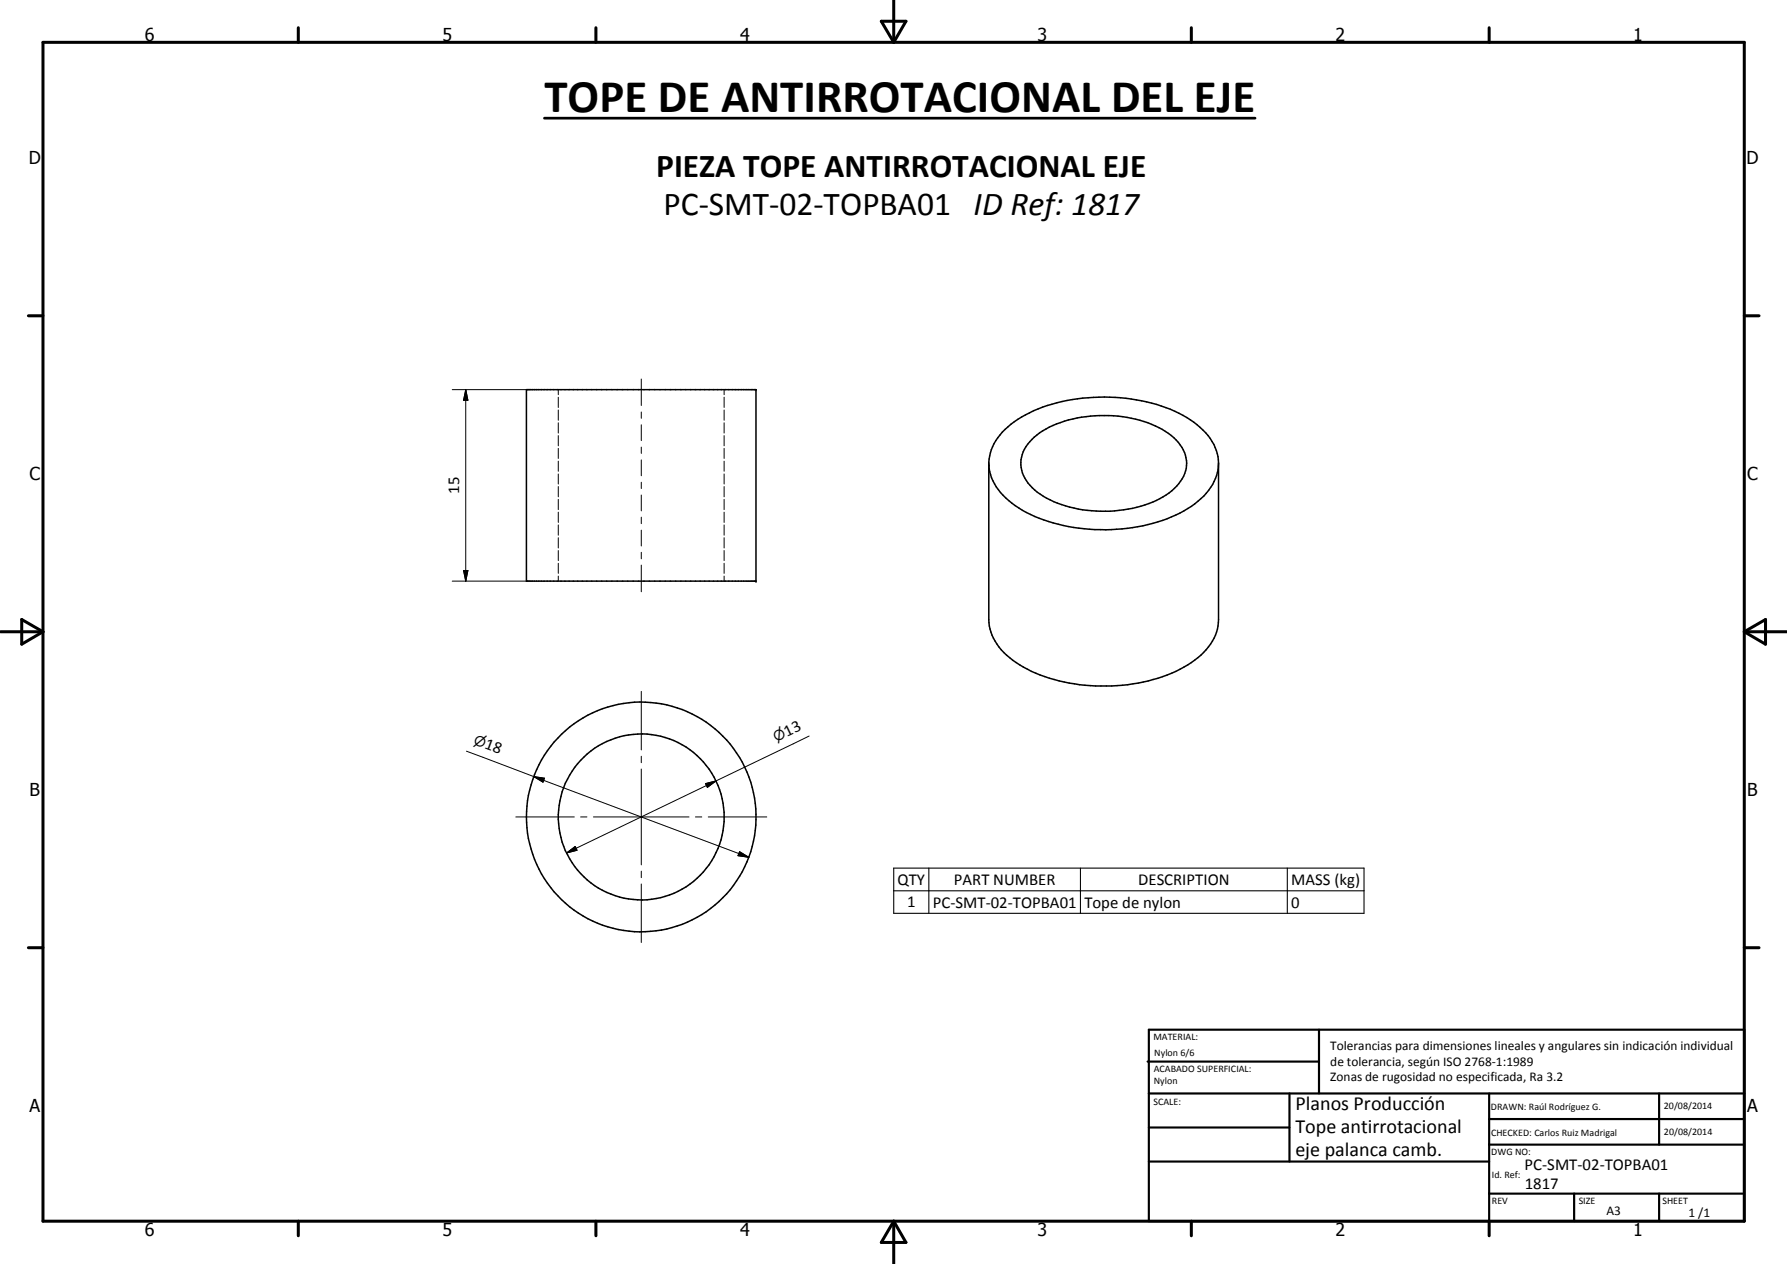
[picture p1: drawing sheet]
<svg xmlns="http://www.w3.org/2000/svg" width="420mm" height="297mm" viewBox="0 0 420 297" stroke-linecap="round" stroke-linejoin="round" font-family="sans-serif">
<g fill="none" stroke="#000" stroke-width=".35">
<path d="M123.8 91.6h53.9v45h-53.9zM232.5 108.9v36.7a12.7 12.7 0 0 0 6.4 10.1 36.1 36.1 0 0 0 18.7 5.5 42 42 0 0 0 17.9-3 18.8 18.8 0 0 0 10.3-8.9l.4-1.5 .3-2.2v-36.7M235.7 101.6a29.3 29.3 0 0 1 16.4-7.7 42.4 42.4 0 0 1 26.1 3.7 16.4 16.4 0 0 1 7.8 8.3 10.3 10.3 0 0 1-3.6 11.3 29.9 29.9 0 0 1-16.1 6.8 41.6 41.6 0 0 1-25.9-4.1 15.5 15.5 0 0 1-7.7-9.1 10.5 10.5 0 0 1 3-9.2zM242.6 103.3a22.4 22.4 0 0 1 13.8-5.5 27.5 27.5 0 0 1 19 4.6 7.8 7.8 0 0 1 3.1 8.9 13.4 13.4 0 0 1-8.3 7 30.9 30.9 0 0 1-24.9-1.7 9.7 9.7 0 0 1-5.3-7.3 7.7 7.7 0 0 1 2.6-6z"/>
<circle cx="150.8" cy="192" r="27"/>
<circle cx="150.8" cy="192" r="19.5"/>
</g>
<g fill="#000">
<circle cx="177.7" cy="91.6" r=".18"/>
<circle cx="177.7" cy="136.6" r=".18"/>
</g>
<g fill="none" stroke="#000" stroke-width=".24">
<path d="M106.3 91.6h17.5M109.5 91.6l.5 2.5h-1zM109.5 91.6v45M131.3 91.6v1.2M131.3 93.3v2.5M131.3 96.4v2.4M131.3 99.4v2.4M150.8 89.1v6.2M150.8 96.8v1.5M150.8 99.8v3.7M170.3 91.6v1.2M170.3 93.3v2.5"/>
<path d="M170.3 96.4v2.4M170.3 99.4v2.4M131.3 102.4v2.4M131.3 105.4v2.3M131.3 108.4v2.3M131.3 111.4v2.3M131.3 114.3v2.5M131.3 117.3v2.5M150.8 105.1v1.5M150.8 108.1v3.7M150.8 113.3v1.5M150.8 116.3v3.8"/>
<path d="M170.3 102.4v2.4M170.3 105.4v2.3M170.3 108.4v2.3M170.3 111.4v2.3M170.3 114.3v2.5M170.3 117.3v2.5M106.3 136.6h17.5M109 134.1h1l-.5 2.5zM131.3 120.4v2.4M131.3 123.4v2.4M131.3 126.4v2.4M131.3 129.4v2.3"/>
<path d="M131.3 132.4v2.3M131.3 135.4v1.2M150.8 121.5v1.6M150.8 124.6v3.7M150.8 129.8v1.5M150.8 132.8v6.3M170.3 120.4v2.4M170.3 123.4v2.4M170.3 126.4v2.4M170.3 129.4v2.3M170.3 132.4v2.3M170.3 135.4v1.2"/>
<path d="M109.7 176.5l66.4 25M150.8 162.5v13.7M150.8 177.7v1.5M190.2 173l-57 27.4M121.3 192h13.7M125.5 182.5l2.5 .4-.3 .9zM136.5 192h1.5M139.5 192h22.5M150.8 180.7v22.5M163.5 192h1.5M165.9 184.1l2.4-.6-2 1.5zM166.5 192h13.8"/>
<path d="M133.2 200.4l2-1.5 .5 .9zM150.8 204.7v1.5M150.8 207.7v13.8M173.9 200.2l2.2 1.3-2.6-.4z"/>
</g>
<g fill="none" stroke="#000" stroke-width=".71">
<path d="M10.1 9.9h400v277.1h-400zM70.1 6.5v3.4M140.1 6.5v3.4M207.2 5h5.8l-2.9 4.9zM210.1 0v9.9M280.1 6.5v3.4M350.1 6.5v3.4M6.7 74.2h3.4M410.1 74.2h3.5M.1 148.5h10M5.1 145.6l5 2.9-5 2.9zM410.1 148.5h10"/>
<path d="M410.1 148.5l5-2.9v5.8zM6.7 222.7h3.4M410.1 222.7h3.5M70.1 287v3.4M140.1 287v3.4M210.1 287v10M210.1 287l2.9 5h-5.8zM280.1 287v3.4M350.1 287v3.4"/>
</g>
<g fill="none" stroke="#000" stroke-width=".51">
<path d="M269.8 249.5h40.3M270.1 242h140v45h-140zM270.1 257h140M303.2 257v16M310.1 242v15M350.1 257v30M390.1 257v12M270.1 265h33.1M270.1 273h80M350.1 269h60M350.1 263h60M350.1 280.5h60"/>
<path d="M370.1 280.5v6.5M390.1 280.5v6.5"/>
</g>
<path d="M210.1 204h110.6v10.6h-110.6zM210.1 209.3h110.6M218.4 204v10.6M254 204v10.6M302.7 204v10.6" fill="none" stroke="#000" stroke-width=".25"/>
<path d="M128 27.8h167.1" fill="none" stroke="#000" stroke-width=".63"/>
<path d="M109.5 91.6l.5 2.5h-1zM109 134.1h1l-.5 2.5zM125.5 182.5l2.5 .4-.3 .9zM133.2 200.4l2-1.5 .5 .9zM165.9 184.1l2.4-.6-2 1.5zM173.9 200.2l2.2 1.3-2.6-.4z" fill="#000"/>
<text font-size="11" x="128" y="26.2">TOPE DE ANTIRROTACIONAL DEL EJE</text>
<g font-size="7.9">
<text x="154.3" y="41.5">PIEZA TOPE ANTIRROTACIONAL EJE</text>
<text x="156" y="50.5">PC-SMT-02-TOPBA01 ID Ref: 1817</text>
</g>
<g font-size="4.7">
<text x="304.6" y="260.8">Planos Producción</text>
<text x="304.6" y="266.2">Tope antirrotacional</text>
<text x="304.6" y="271.6">eje palanca camb.</text>
</g>
<g font-size="4.2">
<text x="34" y="9.6">6</text>
<text x="104" y="9.6">5</text>
<text x="174" y="9.6">4</text>
<text x="244" y="9.6">3</text>
<text x="314" y="9.6">2</text>
<text x="384" y="9.6">1</text>
<text x="6.8" y="38.7">D</text>
<text x="410.6" y="38.7">D</text>
<text x="7" y="112.9">C</text>
<text x="410.8" y="112.9">C</text>
<text x="7" y="187.1">B</text>
<text x="410.8" y="187.1">B</text>
<text x="7" y="261.4">A</text>
<text x="410.8" y="261.4">A</text>
<text x="34" y="290.4">6</text>
<text x="104" y="290.4">5</text>
<text x="174" y="290.4">4</text>
<text x="244" y="290.4">3</text>
<text x="314" y="290.4">2</text>
<text x="384" y="290.4">1</text>
</g>
<g font-size="3.9">
<text x="108" y="116.1" transform="rotate(-90 108 116.1)">15</text>
<text x="185" y="173.1" transform="rotate(-26 185 173.1)">13</text>
<text x="113.8" y="175.8" transform="rotate(20 113.8 175.8)">18</text>
<text x="211" y="207.9">QTY</text>
<text x="224.3" y="207.9">PART NUMBER</text>
<text x="267.6" y="207.9">DESCRIPTION</text>
<text x="303.6" y="208">MASS (kg)</text>
<text x="213.3" y="213.2">1</text>
<text x="219.3" y="213.3">PC-SMT-02-TOPBA01</text>
<text x="255" y="213.4">Tope de nylon</text>
<text x="303.6" y="213.3">0</text>
<text x="358.5" y="275">PC-SMT-02-TOPBA01</text>
<text x="358.5" y="279.4">1817</text>
</g>
<g font-size="3.3">
<text x="111.2" y="174.8" transform="rotate(20 111.2 174.8)">n</text>
<text x="182.5" y="174.3" transform="rotate(-26 182.5 174.3)">n</text>
</g>
<g font-size="3.1">
<text x="312.7" y="246.8">Tolerancias para dimensiones lineales y angulares sin indicación individual</text>
<text x="312.7" y="250.4">de tolerancia, según ISO 2768-1:1989</text>
<text x="312.7" y="254">Zonas de rugosidad no especificada, Ra 3.2</text>
<text x="377.7" y="285.6">A3</text>
<text x="397" y="285.9">1 /1</text>
</g>
<g font-size="2.4">
<text x="271.2" y="244.4">MATERIAL:</text>
<text x="271.3" y="252">ACABADO SUPERFICIAL:</text>
<text x="271.4" y="248.1">Nylon 6/6</text>
<text x="271.3" y="254.6">Nylon</text>
<text x="271.2" y="259.7">SCALE:</text>
<text x="350.6" y="260.8">DRAWN: Raúl Rodríguez G.</text>
<text x="391.2" y="260.6">20/08/2014</text>
<text x="350.6" y="266.9">CHECKED: Carlos Ruiz Madrigal</text>
<text x="391.2" y="266.7">20/08/2014</text>
<text x="350.6" y="271.4">DWG NO:</text>
<text x="350.8" y="276.9">Id. Ref:</text>
<text x="350.8" y="282.8">REV</text>
<text x="371.2" y="282.9">SIZE</text>
<text x="390.9" y="282.9">SHEET</text>
</g>
</svg>
